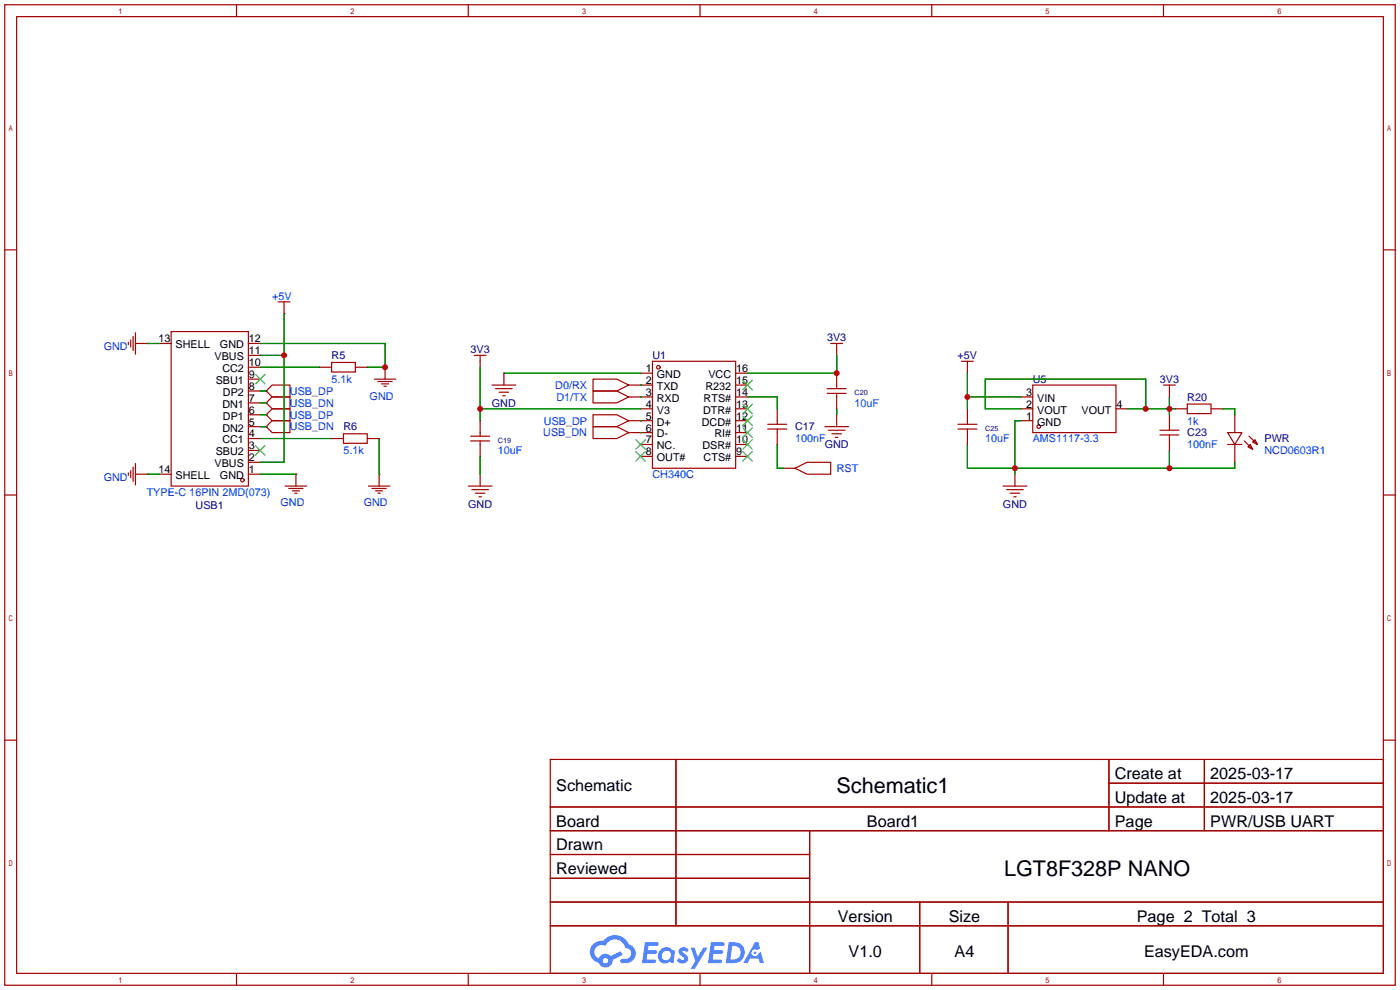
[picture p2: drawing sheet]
<svg xmlns="http://www.w3.org/2000/svg" width="299mm" height="212mm" viewBox="0 0 299 212" stroke-linecap="round" stroke-linejoin="round" font-family="sans-serif">
<g fill="none" stroke="#a10000" stroke-width=".25">
<path d="M1 1h297.2v209.6h-297.2zM3.6 3.6h292.1v204.4h-292.1zM50.5 1v2.6M100.1 1v2.6M149.6 1v2.6M199.1 1v2.6M248.7 1v2.6M1 53.4h2.6M295.7 53.4h2.5M1 105.8h2.6M295.7 105.8h2.5M1 158.2h2.6"/>
<path d="M295.7 158.2h2.5M117.6 162.3h178.1v45.7h-178.1zM117.6 172.5h178.1M117.6 177.5h178.1M144.5 162.3v35.6M173 177.5v30.5M237 162.3v15.2M237 167.4h58.7M257.4 162.3v15.2M117.6 182.6h55.4M117.6 192.8h178.1M117.6 187.7h55.4"/>
<path d="M117.6 197.9h178.1M196.6 192.8v15.2M215.4 192.8v15.2M50.5 208v2.6M100.1 208v2.6M149.6 208v2.6M199.1 208v2.6M248.7 208v2.6"/>
</g>
<g fill="#5487ff">
<path d="M145.3 202.7a1.3 1.3 0 0 1 1.9 .3l-.4 .6a.54 .54 0 0 0-.9-.2l.1 .2a1.34 1.34 0 0 1 .9 1.8 1.47 1.47 0 0 1-2.3-.1l.5-.6 .8 .5a.31 .31 0 0 0 .4-.3 .31 .31 0 0 0-.3-.4 1.12 1.12 0 0 1-.7-1.8z"/>
<path d="M147.6 202.5h.9l.6 2 1.2-2h.9l-2.7 4.6h-.9l1-1.7z"/>
<path d="M137.8 201.4h1.7a1.31 1.31 0 0 1 1.2 .2 .4 .4 0 0 1-.3 .5l-1.8 .1-.1 .9h1.6a.4 .4 0 0 1 .4 .4 .4 .4 0 0 1-.5 .4h-1.6l-.2 1.2h1.4a.46 .46 0 0 1 .5 0 .46 .46 0 0 1 .1 .5l-.4 .2h-2.6z"/>
<path d="M151.9 201.4h1.7a1.32 1.32 0 0 1 1.2 .2 .39 .39 0 0 1-.3 .5l-1.8 .1-.1 .9h1.6a.4 .4 0 0 1 .4 .4 .4 .4 0 0 1-.4 .4h-1.7l-.2 1.2h1.4a.46 .46 0 0 1 .5 0 .46 .46 0 0 1 .1 .5l-.4 .2h-2.6z"/>
<path d="M161.3 201.4h.8l.3 1.3-.6 .4a.75 .75 0 0 0-1.1 .3 .75 .75 0 0 0 .5 1 .75 .75 0 0 0 .9-.7l.5-.2 .6 2.3h-.8l-.3-.9h-1.8l-.5 .9h-1z"/>
<path d="M155.7 201.4l-.6 4.4h1.5a2.27 2.27 0 0 0 2.6-2.2 2.27 2.27 0 0 0-2.7-2.2zM156.5 202.1a1.5 1.5 0 0 1 1.8 1.6 1.5 1.5 0 0 1-1.9 1.4h-.3z"/>
<path d="M141.2 203a1.6 1.6 0 0 0-.3 2.3 1.6 1.6 0 0 0 2.3 .2l.7 .3 .3-2.4-.1-.3-.5-.1a1.58 1.58 0 0 0-2.4 0zM141.8 203.5a.98 .98 0 0 1 1.6 .4 .98 .98 0 0 1-1.1 1.3 .94 .94 0 0 1-.9-.7 .94 .94 0 0 1 .4-1z"/>
<path d="M126.8 201.8a2.37 2.37 0 0 0 1.1 4 1.54 1.54 0 0 0 1.8 1 1.54 1.54 0 0 0 1.2-1.6l2.2-1.1-.5-.8-2 1a1.57 1.57 0 0 0-2.7 .5 1.5 1.5 0 0 1-.7-2.1 1.5 1.5 0 0 1 2.2-.5 2.23 2.23 0 0 1 2.3-1.4 2.23 2.23 0 0 1 2 1.8 1.16 1.16 0 0 1 1.2 1.1 1.16 1.16 0 0 1-1.1 1.2h-.7a.47 .47 0 0 0-.5 .4 .47 .47 0 0 0 .4 .5 2.17 2.17 0 0 0 2.5-.9 2.17 2.17 0 0 0-.3-2.7l-.8-.4a3.2 3.2 0 0 0-5.5-.7l-1.1 .1zM128.8 205.3a.6 .6 0 0 1 1.2 0 .6 .6 0 0 1-1.2 0z"/>
<circle cx="161.4" cy="203.6" r=".28"/>
</g>
<g fill="none" stroke="#a10000" stroke-width=".25">
<path d="M27.4 73.2v.5M27.9 72.6v1.6M28.4 71.9v3M29 73.4h2.5M29 71.1v4.6M31.5 73.4h.1M34 73.4h2.6M36.6 70.9h16.5v33h-16.5zM53.1 78.5h2.5M53.1 75.9h2.5M53.1 73.4h2.5M59.4 64.5h2.6"/>
<path d="M60.7 67.1h.1M60.7 64.5v2.6M68.3 78.5h2.6M70.9 77.5h5v2h-5zM75.9 78.5h2.6M82.3 78.5h.1M82.3 78.5v2.5M101.3 75.9h2.6M102.6 75.9v2.6M107.7 79.8v2.5M136.9 79.8h2.5M139.4 77.2h17.8v22.9h-17.8z"/>
<path d="M157.2 79.8h2.6M177.5 73.4h2.6M178.8 73.4v2.5M178.8 79.8v3.3M205.5 77.2h2.5M206.8 77.2v2.6M28.4 99.8v3.1M29 99.1v4.5M53.1 98.8h2.5M53.1 96.3h2.5M53.1 93.7h2.5M53.1 91.2h2.5"/>
<path d="M53.1 88.6h2.5M53.1 86.1h2.5M53.1 83.6h2.5M53.1 81h2.5M56.9 83.6l1.3-1.3h3.8v2.5h-3.8zM56.9 83.6h.1M56.9 88.6l1.3-1.2h3.8v2.5h-3.8zM56.9 88.6h.1M56.9 86.1l1.3-1.3h3.8v2.6h-3.8zM56.9 86.1h.1M56.9 91.2l1.3-1.3h3.8v2.6h-3.8zM56.9 91.2h.1"/>
<path d="M70.9 93.7h2.5M73.4 92.7h5.1v2h-5.1zM78.5 93.7h2.5M80 81h4.6M80.8 81.5h3M81.5 82h1.6M82 82.5h.5M100.6 93.2h4M100.6 94.2h4M102.6 89.9v3.3M102.6 94.2v3.3M105.2 82.3h5"/>
<path d="M105.9 83.1h3.6M106.7 83.8h2M107.4 84.6h.5M126.7 88.6h5.1l2.6 1.3-2.6 1.3h-5.1zM126.7 91.2h5.1l2.6 1.3-2.6 1.2h-5.1zM126.7 81h5.1l2.6 1.3-2.6 1.3h-5.1zM126.7 83.6h5.1l2.6 1.2-2.6 1.3h-5.1zM134.4 82.3h5M134.4 84.8h5M134.4 89.9h5M134.4 92.5h5M136.9 87.4h2.5"/>
<path d="M136.9 95h2.5M136.9 97.5h2.5M157.2 82.3h2.6M157.2 84.8h2.6M157.2 87.4h2.6M157.2 89.9h2.6M157.2 92.5h2.6M157.2 95h2.6M157.2 97.5h2.6M164.1 91.7h4M164.1 90.7h4M166.1 87.4v3.3"/>
<path d="M166.1 91.7v3.3M176.3 91.2h5.1M176.8 83.1h4M176.8 84.1h4M177 91.9h3.6M177.8 92.7h2M178.6 93.5h.5M178.8 84.1v3.3M178.8 88.6v2.6M204.7 91.7h4.1M204.7 90.7h4.1M206.8 87.4v3.3"/>
<path d="M206.8 91.7v3.3M218.2 84.8h2.5M218.2 87.4h2.5M218.2 89.9h2.5M220.7 82.3h17.8v10.2h-17.8zM238.5 87.4h2.5M247.9 91.9h4.1M247.9 93h4.1M248.7 82.3h2.5M249.9 82.3v2.5M249.9 88.6v3.3M249.9 93v3.3"/>
<path d="M251.2 87.4h2.5M253.7 86.4h5.1v2h-5.1zM258.8 87.4h2.6M262.4 92.5h3l-1.5 2.5zM262.4 95h3M263.9 88.6v3.9M263.9 95v3.8M265.9 94.2l1.8 1.8M267 93.2l1.7 1.8M267.2 95l.5 1-1-.5zM267.7 94.5l.5-.5 .5 1zM27.4 101.1v.5"/>
<path d="M27.9 100.6v1.5M29 101.3h2.5M31.5 101.3h.1M34 101.3h2.6M53.1 101.3h2.5M61 103.9h4.5M61.7 104.4h3.1M62.5 104.9h1.5M63 105.4h.5M63.2 101.3h.1M63.2 101.3v2.6M78.7 103.9h4.6"/>
<path d="M79.5 104.4h3M80.3 104.9h1.5M80.8 105.4h.5M81 101.3h.1M81 101.3v2.6M100.1 103.9h5.1M100.8 104.6h3.6M101.6 105.4h2M102.4 106.2h.5M102.6 101.3v2.6M167.4 100.1h2.5M169.9 100.1l2.6-1.3h5v2.5h-5z"/>
<path d="M214.4 103.9h5.1M215.1 104.6h3.6M215.9 105.4h2M216.7 106.2h.5M216.9 101.3v2.6"/>
<circle cx="140.7" cy="78.5" r=".38"/>
<circle cx="222" cy="91.2" r=".38"/>
<circle cx="51.8" cy="102.6" r=".38"/>
</g>
<g fill="none" stroke="#3c3" stroke-width=".25">
<path d="M54.6 95.2l2 2.1M54.6 80l2 2M56.6 95.2l-2 2.1M56.6 80l-2 2M135.9 94l2 2M135.9 96.5l2 2.1M137.9 94l-2 2M137.9 96.5l-2 2.1M158.7 96.5l2.1 2.1M158.7 94l2.1 2M158.7 91.4l2.1 2.1M158.7 88.9l2.1 2"/>
<path d="M158.7 86.4l2.1 2M158.7 81.3l2.1 2M160.8 96.5l-2.1 2.1M160.8 94l-2.1 2M160.8 91.4l-2.1 2.1M160.8 88.9l-2.1 2M160.8 86.4l-2.1 2M160.8 81.3l-2.1 2"/>
</g>
<g fill="none" stroke="#008700" stroke-width=".25">
<path d="M31.5 73.4h2.5M55.6 73.4h26.7v5.1h-3.8M55.6 75.9h5.1M55.6 78.5h12.7M60.7 67.1v31.7h-5.1M102.6 78.5v11.4M107.7 79.8h29.2M178.8 75.9v3.9h-19M206.8 79.8v7.6M55.6 83.6h1.3M55.6 88.6h1.3M55.6 93.7h15.3"/>
<path d="M55.6 91.2h1.3M55.6 86.1h1.3M81 93.7v7.6M102.6 87.4h34.3M102.6 97.5v3.8M136.9 89.9h.1M136.9 92.5h.1M136.9 82.3h.1M136.9 84.8h.1M159.8 84.8h6.3v2.6M166.1 95v5.1h1.3M178.8 87.4v1.2"/>
<path d="M206.8 95v5.1h57.1v-1.3M206.8 84.8h11.4M218.2 87.4h-7.6v-6.4h34.3v6.4M218.2 89.9h-1.3v11.4M241 87.4h10.2M249.9 84.8v3.8M249.9 96.3v3.8M261.4 87.4h2.5v1.2M31.5 101.3h2.5M55.6 101.3h7.6"/>
</g>
<g fill="#c00">
<circle cx="60.7" cy="75.9" r=".63"/>
<circle cx="82.3" cy="78.5" r=".63"/>
<circle cx="102.6" cy="87.4" r=".63"/>
<circle cx="178.8" cy="79.8" r=".63"/>
<circle cx="216.9" cy="100.1" r=".63"/>
<circle cx="249.9" cy="100.1" r=".63"/>
<circle cx="244.9" cy="87.4" r=".63"/>
<circle cx="249.9" cy="87.4" r=".63"/>
<circle cx="206.8" cy="84.8" r=".63"/>
</g>
<g font-size="4.6">
<text x="178.8" y="169.4">Schematic1</text>
<text x="214.6" y="187.2">LGT8F328P NANO</text>
</g>
<g font-size="3.5">
<text x="238.3" y="166.5">Create at</text>
<text x="258.7" y="166.5">2025-03-17</text>
<text x="118.9" y="169.1">Schematic</text>
<text x="238.3" y="171.6">Update at</text>
<text x="258.7" y="171.6">2025-03-17</text>
<text x="118.9" y="176.7">Board</text>
<text x="185.3" y="176.7">Board1</text>
<text x="238.3" y="176.7">Page</text>
<text x="258.7" y="176.7">PWR/USB UART</text>
<text x="118.9" y="181.8">Drawn</text>
<text x="118.9" y="186.8">Reviewed</text>
<text x="179.1" y="197">Version</text>
<text x="202.8" y="197">Size</text>
<text x="243" y="197">Page 2 Total 3</text>
<text x="181.4" y="204.6">V1.0</text>
<text x="204" y="204.6">A4</text>
<text x="244.5" y="204.6">EasyEDA.com</text>
</g>
<g font-size="2.3" fill="#00f">
<text x="58.2" y="64.2">+5V</text>
<text x="22.2" y="74.8">GND</text>
<text x="70.9" y="81.8">5.1k</text>
<text x="118.7" y="83.1">D0/RX</text>
<text x="62" y="84.4">USB_DP</text>
<text x="62" y="89.5">USB_DP</text>
<text x="62" y="86.9">USB_DN</text>
<text x="79" y="85.5">GND</text>
<text x="118.9" y="85.6">D1/TX</text>
<text x="182.6" y="86.9">10uF</text>
<text x="62" y="92">USB_DN</text>
<text x="116.1" y="93.3">USB_DN</text>
<text x="116.2" y="90.7">USB_DP</text>
<text x="169.9" y="94.5">100nF</text>
<text x="210.6" y="94.5">10uF</text>
<text x="220.7" y="94.5">AMS1117-3.3</text>
<text x="253.7" y="95.8">100nF</text>
<text x="253.7" y="90.7">1k</text>
<text x="73.4" y="97.1">5.1k</text>
<text x="106.4" y="97.1">10uF</text>
<text x="178.8" y="100.9">RST</text>
<text x="270.3" y="97.1">NCD0603R1</text>
<text x="22.2" y="102.8">GND</text>
<text x="31.4" y="106">TYPE-C 16PIN 2MD(073)</text>
<text x="139.4" y="102.2">CH340C</text>
<text x="59.9" y="108.1">GND</text>
<text x="77.7" y="108.1">GND</text>
</g>
<g font-size="2.3">
<text x="33.9" y="73.2">13</text>
<text x="37.5" y="74.4">SHELL</text>
<text x="45.9" y="77">VBUS</text>
<text x="47" y="74.4">GND</text>
<text x="53.2" y="75.7">11</text>
<text x="53.2" y="73.2">12</text>
<text x="46.1" y="82.1">SBU1</text>
<text x="47.5" y="79.5">CC2</text>
<text x="53.2" y="83.3">8</text>
<text x="53.2" y="80.8">9</text>
<text x="53.2" y="78.3">10</text>
<text x="138" y="79.5">1</text>
<text x="138" y="82.1">2</text>
<text x="140.4" y="80.8">GND</text>
<text x="140.4" y="83.3">TXD</text>
<text x="150.8" y="83.3">R232</text>
<text x="151.4" y="80.8">VCC</text>
<text x="157.4" y="82.1">15</text>
<text x="157.4" y="79.5">16</text>
<text x="47.5" y="87.1">DN1</text>
<text x="47.7" y="89.7">DP1</text>
<text x="47.7" y="84.6">DP2</text>
<text x="53.2" y="88.4">6</text>
<text x="53.2" y="85.9">7</text>
<text x="138" y="84.6">3</text>
<text x="138" y="87.1">4</text>
<text x="138" y="89.7">5</text>
<text x="140.4" y="85.9">RXD</text>
<text x="140.4" y="88.4">V3</text>
<text x="150.3" y="88.4">DTR#</text>
<text x="150.4" y="85.9">RTS#</text>
<text x="157.4" y="89.7">12</text>
<text x="157.4" y="87.1">13</text>
<text x="157.4" y="84.6">14</text>
<text x="219.3" y="89.7">1</text>
<text x="219.3" y="87.1">2</text>
<text x="219.3" y="84.6">3</text>
<text x="221.7" y="88.4">VOUT</text>
<text x="221.7" y="85.9">VIN</text>
<text x="231.2" y="88.4">VOUT</text>
<text x="238.6" y="87.1">4</text>
<text x="47.5" y="94.8">CC1</text>
<text x="47.5" y="92.2">DN2</text>
<text x="53.2" y="93.5">4</text>
<text x="53.2" y="91">5</text>
<text x="138" y="92.2">6</text>
<text x="138" y="94.8">7</text>
<text x="140.4" y="91">D+</text>
<text x="140.4" y="93.5">D-</text>
<text x="150" y="91">DCD#</text>
<text x="152.7" y="93.5">RI#</text>
<text x="157.4" y="94.8">10</text>
<text x="157.4" y="92.2">11</text>
<text x="221.7" y="91">GND</text>
<text x="33.9" y="101.1">14</text>
<text x="45.9" y="99.8">VBUS</text>
<text x="46.1" y="97.3">SBU2</text>
<text x="53.2" y="101.1">1</text>
<text x="53.2" y="98.6">2</text>
<text x="53.2" y="96">3</text>
<text x="138" y="97.3">8</text>
<text x="140.4" y="96">NC.</text>
<text x="140.4" y="98.6">OUT#</text>
<text x="150.1" y="96">DSR#</text>
<text x="150.4" y="98.6">CTS#</text>
<text x="157.4" y="97.3">9</text>
<text x="37.5" y="102.4">SHELL</text>
<text x="47" y="102.4">GND</text>
</g>
<g font-size="2.3" fill="#000080">
<text x="70.9" y="76.8">R5</text>
<text x="100.6" y="75.5">3V3</text>
<text x="139.4" y="76.8">U1</text>
<text x="176.8" y="72.9">3V3</text>
<text x="204.7" y="76.8">+5V</text>
<text x="220.7" y="81.8">U5</text>
<text x="247.9" y="81.8">3V3</text>
<text x="105.1" y="86.9">GND</text>
<text x="253.7" y="85.6">R20</text>
<text x="73.4" y="92">R6</text>
<text x="169.9" y="92">C17</text>
<text x="176.3" y="95.8">GND</text>
<text x="253.7" y="93.3">C23</text>
<text x="270.3" y="94.5">PWR</text>
<text x="41.8" y="108.7">USB1</text>
<text x="100.1" y="108.5">GND</text>
<text x="214.4" y="108.5">GND</text>
</g>
<g font-size="1.6" fill="#000080">
<text x="182.6" y="84.5">C20</text>
<text x="106.4" y="94.7">C19</text>
<text x="210.6" y="92.1">C25</text>
</g>
</svg>
